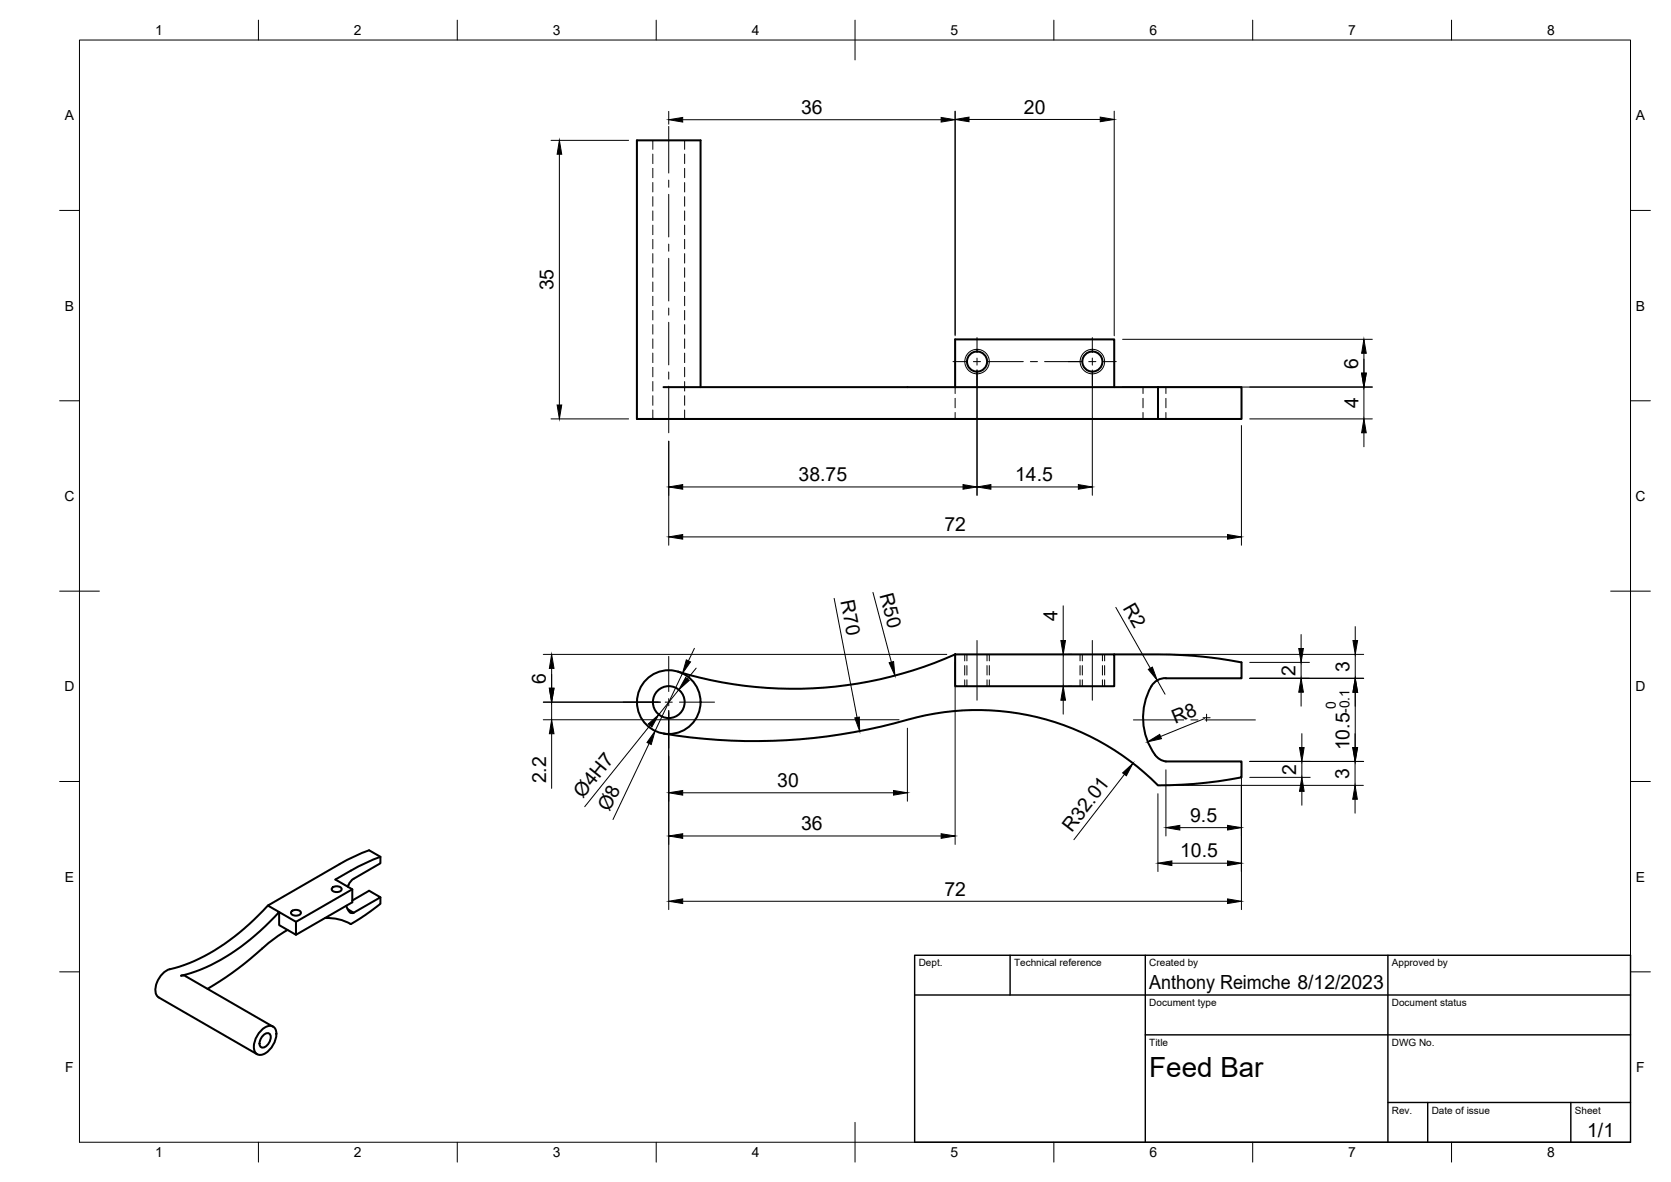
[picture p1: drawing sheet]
<svg xmlns="http://www.w3.org/2000/svg" width="420mm" height="297mm" viewBox="0 0 420 297" stroke-linecap="round" stroke-linejoin="round" font-family="sans-serif">
<!-- layer: Visible -->
<g fill="none" stroke="#000" stroke-width=".51">
<path d="M166.8 97.3h124.4M176.1 97.3v-62h-16v70h131.1M240.2 97.3v-12h40v12M291.2 97.3h21v8h-21zM240.2 164.5h40v8h-40zM240.2 164.5a99.8 99.8 0 0 1-69.7 4.3M280.2 164.5a178.1 178.1 0 0 1 23 .6l9 1.4v4h-19M289.5 172.5a16 16 0 0 0 .9 17.2M293.2 170.4a4 4 0 0 0-3.7 2.1M166.8 184.3a141.3 141.3 0 0 0 63.6-4 64 64 0 0 1 60.8 17.1l9-.4 6-.7 6-.9v-4h-19l-1.6-.6-1.2-1.1M85.4 217.2l-18 10.4 2.8 1.6a53.5 53.5 0 0 1-22.2 15.3l-2.5 .7M85.4 217.1l4.1-2.1 3.3-1.3 2.9 1.6v1.6l-6.8 3.9a3.6 3.6 0 0 0-1.4 2"/>
<path d="M88.2 218.8l-3.9 2.2 4.3 2.5v3.2l-14.2 8.2M95.7 215.3l-4.2 1.7-3.3 1.8M67.4 227.6a52.3 52.3 0 0 1-23.5 15.7l-1.2 .3M70.2 229.2l4.2 2.5v3.2l-4.2-2.4zM72.3 233.7l-2.2 1.3-2.8 2.2a87.7 87.7 0 0 1-15.1 11.3M73.2 229.1a1.54 1.54 0 0 1 2.5 .3 1.45 1.45 0 0 1-2.5 0zM81.7 230.7a11.8 11.8 0 0 1 6.5 1.5M83.5 223.2a1.54 1.54 0 0 1 2.4 .3 1.45 1.45 0 0 1-2.5 0zM87.1 227.6l.9 1.7M87.4 228.5l1.5 .9M88 229.3l.4 .2 .5-.1M88.6 226.3l4.2-2.5 2.9 1.7-6.8 3.9"/>
<path d="M88.6 223.5l-14.2 8.2M95.7 225.5v1.6l-5 3.6-2.6 1.5M39.9 250.6l24.7 14.3M42.7 243.5a5.6 5.6 0 0 0-3.4 6.4l.6 .7M45.5 245.2l1.2 .1 21.9 12.7M65.6 259.1a2.55 2.55 0 0 1 3.3-1 3.7 3.7 0 0 1-.2 4.5l-.4 .6a3.5 3.5 0 0 1-3.4 1.8 2.55 2.55 0 0 1-.9-3.3l.7-1.4zM66.3 260.1a1 1 0 0 1 1.4-.4 1 1 0 0 1 .3 1.4l-.3 .9a1.63 1.63 0 0 1-2.2 1.1 2.4 2.4 0 0 1 .8-3z"/>
<circle cx="245.7" cy="90.9" r="2.53"/>
<circle cx="274.7" cy="90.9" r="2.53"/>
<circle cx="168.1" cy="176.4" r="8"/>
<circle cx="168.2" cy="176.4" r="4"/>
</g>
<!-- layer: Hidden -->
<g fill="none" stroke="#000" stroke-width=".25">
<path d="M164.1 35.3v2.2M164.1 38.7v2.4M172.1 35.3v2.2M172.1 38.7v2.4M164.1 42.3v2.4M164.1 45.9v2.3M164.1 49.4v2.4M164.1 53v2.4M164.1 56.6v2.4M172.1 42.3v2.4M172.1 45.9v2.3M172.1 49.4v2.4"/>
<path d="M172.1 53v2.4M172.1 56.6v2.4M164.1 60.2v2.3M164.1 63.7v2.4M164.1 67.3v2.4M164.1 70.9v2.4M164.1 74.5v2.3M164.1 78v2.4M172.1 60.2v2.3M172.1 63.7v2.4M172.1 67.3v2.4M172.1 70.9v2.4"/>
<path d="M172.1 74.5v2.3M172.1 78v2.4M164.1 81.6v2.4M164.1 85.2v2.4M164.1 88.7v2.4M164.1 92.3v2.4M164.1 95.9v2.4M164.1 99.4v2.4M172.1 81.6v2.4M172.1 85.2v2.4M172.1 88.7v2.4M172.1 92.3v2.4"/>
<path d="M172.1 95.9v2.4M172.1 99.4v2.4M240.2 97.3v1.6M287.4 97.3v1.6M293.2 97.3v1.6M164.1 103v2.3M172.1 103v2.3M240.2 100.1v2.4M240.2 103.7v1.6M287.4 100.1v2.4M287.4 103.7v1.6M293.2 100.1v2.4"/>
<path d="M293.2 103.7v1.6M243.1 164.5v1.6M243.1 167.3v2.3M243.1 170.8v1.7M248.2 164.5v1.6M248.2 167.3v2.3M248.2 170.8v1.7M272.1 164.5v1.6M272.1 167.3v2.3M272.1 170.8v1.7M277.2 164.5v1.6M277.2 167.3v2.3"/>
<path d="M277.2 170.8v1.7"/>
</g>
<!-- layer: Hidden Narrow -->
<path d="M242.6 164.5v1.6M242.6 167.3v2.3M242.6 170.8v1.7M248.8 164.5v1.6M248.8 167.3v2.3M248.8 170.8v1.7M271.6 164.5v1.6M271.6 167.3v2.3M271.6 170.8v1.7M277.7 164.5v1.6M277.7 167.3v2.3M277.7 170.8v1.7" fill="none" stroke="#000" stroke-width=".25"/>
<!-- layer: Visible Narrow -->
<g fill="none" stroke="#000" stroke-width=".25">
<circle cx="245.7" cy="90.9" r="3.1"/>
<circle cx="274.7" cy="90.9" r="3.1"/>
</g>
<!-- layer: BORDER -->
<g fill="none" stroke="#000" stroke-width=".25">
<path d="M20 10.1h390v276.9h-390zM65 5.1v5M115 5.1v5M165 5.1v5M215 5.1v10M265 5.1v5M315 5.1v5M365 5.1v5M15 52.9h5M410 52.9h5M15 100.7h5M410 100.7h5"/>
<path d="M15 148.6h10M405 148.6h10M15 196.4h5M410 196.4h5M15 244.2h5M410 244.2h5M65 287v5M115 287v5M165 287v5M215 282.1v9.9M265 287v5M315 287v5"/>
<path d="M365 287v5"/>
</g>
<!-- layer: TITLEBLOCK -->
<path d="M230 240.1h180v46.9h-180zM230 250h180M254 240.1v9.9M288 240.1v46.9M349 240.1v46.9M288 260.1h122M349 277.1h61M359 277.1v9.9M395 277.1v9.9" fill="none" stroke="#000" stroke-width=".36"/>
<!-- layer: Smart Centers -->
<g fill="none" stroke="#000" stroke-width=".25">
<path d="M168.1 31.8v11.7M168.1 45.3v1.8M168.1 48.8v10.7M168.1 61.3v1.8M168.1 64.9v10.7M168.1 77.4v1.8M168.1 81v10.7M168.1 93.5v1.8M168.1 97.1v11.7M239.6 90.9h3.4M244.8 90.9h1.7M245.7 84.8v3.4"/>
<path d="M245.7 90v1.8M245.7 93.5v3.4M248.3 90.9h9M259.1 90.9h1.8M262.7 90.9h9.3M273.7 90.9h1.8M274.7 84.8v3.4M274.7 90v1.8M274.7 93.5v3.4M277.3 90.9h3.4M156.7 176.5h8.8M167.3 176.5h1.7"/>
<path d="M168.1 165v8.8M168.1 175.6v1.8M168.1 179.1v8.9M170.8 176.5h8.9M245.7 161v15M274.7 161v15M303.4 179.5v1.8M285 180.9h12.6M299.4 180.9h1.8M302.5 180.4h1.8M303 180.9h12.7"/>
</g>
<!-- layer: FD_Dimensions -->
<g fill="none" stroke="#000" stroke-width=".25">
<path d="M138.6 35.3h19.5M140.7 38.8v63M168.1 28v3.2M171.7 30.1h64.9M240.2 27.9v56.5M243.6 30h33M280.2 27.9v56.5M245.7 93v31.5M274.7 93v31.5M282.3 97.3h62.8M282.3 85.3h62.8M342.9 88.8v5"/>
<path d="M342.9 97.3v8M138.6 105.3h19.5M168.1 110.9v26.1M312.1 106.9v30.1M314.2 105.3h30.9M342.9 108.8v3.5M171.7 134.9h137M171.7 122.4h70.4M249.2 122.4h21.9M209.7 150.4l5.8 29.9M219.5 148.9l4.6 17.5M267.3 152.2v8.8"/>
<path d="M280.6 152.6l8.6 15.3M327.2 159.5v3.5M340.8 157.5v3.5M136.6 164.5h101.5M136.6 176.5h29.5M138.7 168v5M138.7 176.5v4.4M168.1 178.6v50M170.7 173.3l-5 6.3M171.6 169.2l-6.9 14.5M174.6 162.9l-1.5 3.2M175 167.9l-2.2 2.7"/>
<path d="M240.2 166.6v45.6M267.3 164.5v8M267.3 176v3.5M268.5 164.5h.9M268.5 172.5h.9M291 171l1.9 3.5M293.2 164.5h49.7M314.2 170.5h28.7M314.2 166.5h15M327.2 166.5v4M327.2 174v3.5M340.8 164.5v6"/>
<path d="M340.8 174v13.9M136.6 180.9h89.5M138.7 184.4v13.7M163.2 186.8l-9.1 19.1M163.4 182.3l-16.4 20.4M171.7 199.2h53M228.2 183v18.3M282.7 194.6l-12.7 16.4M291.1 199.5v19.5M293.2 193.5v16.6M293.2 197.4h49.6M302.9 180.6l-11.1 4.5"/>
<path d="M312.1 193.5v35.1M314.2 191.4h28.7M314.2 195.4h15.2M327.3 184.4v3.5M327.3 191.4v4M327.3 198.9v3.5M340.7 184.4v3.5M340.7 191.4v6M171.7 210.1h64.9M294.7 216.9h14M296.7 208h12M340.7 200.9v3.5"/>
<path d="M171.7 226.5h137"/>
</g>
<g fill="#000" stroke="#000" stroke-width=".25">
<path d="M140.7 35.3l.5 3.5h-1.1zM168.1 30.1l3.6-.6v1.2zM236.6 29.5l3.6 .6-3.6 .6zM240.2 30l3.4-.6v1.2zM276.6 29.4l3.6 .6-3.6 .6zM342.4 93.8h1.1l-.6 3.5zM342.9 85.3l.6 3.5h-1.1zM140.1 101.8h1.1l-.5 3.5zM342.9 105.3l.6 3.5h-1.1zM168.1 134.9l3.6-.6v1.2zM168.1 122.4l3.6-.6v1.1zM242.1 121.8l3.6 .6-3.6 .5z"/>
<path d="M245.7 122.4l3.5-.6v1.1zM271.1 121.8l3.6 .6-3.6 .5zM308.7 134.3l3.4 .6-3.4 .6zM138.1 173h1.2l-.6 3.5zM138.7 164.5l.6 3.5h-1.2zM172.4 170.3l.9 .7-2.6 2.3zM172.6 165.8l1 .5-2 2.9zM223.6 166.5l1.1-.2 .3 3.5zM267.3 172.5l.6 3.5h-1.2zM266.7 161h1.2l-.6 3.5zM288.7 168.2l1.1-.6 1.2 3.4zM327.2 170.5l.5 3.5h-1.1z"/>
<path d="M326.6 163h1.1l-.5 3.5zM340.2 161h1.2l-.6 3.5zM340.8 170.5l.6 3.5h-1.2zM138.7 180.9l.6 3.5h-1.2zM164.7 183.7l-1 3.4-1-.5zM163 181.9l2.7-2.3-1.8 3.1zM168.1 199.2l3.6-.5v1.1zM214.9 180.4l1.2-.2 .1 3.5zM224.7 198.7l3.5 .5-3.5 .6zM282.3 194.2l2.6-2.4-1.7 3.2zM288.6 186.4l3-1.8 .4 1zM327.3 195.4l.6 3.5h-1.2z"/>
<path d="M326.7 187.9h1.2l-.6 3.5zM340.1 187.9h1.2l-.6 3.5zM340.2 187.9h1.2l-.6 3.5zM168.1 210.1l3.6-.6v1.2zM236.6 209.5l3.6 .6-3.6 .6zM291.1 216.9l3.6-.5v1.1zM293.2 208l3.5-.6v1.2zM308.7 207.4l3.4 .6-3.4 .6zM308.7 216.4l3.4 .5-3.4 .6zM340.7 197.4l.6 3.5h-1.2zM168.1 226.5l3.6-.6v1.2zM308.7 225.9l3.4 .6-3.4 .6z"/>
</g>
<text font-size="7" x="289" y="270.6">Feed Bar</text>
<g font-size="4.9">
<text x="201.4" y="28.6">36</text>
<text x="257.5" y="28.6">20</text>
<text x="139.2" y="73" transform="rotate(-90 139.2 73)">35</text>
<text x="341.5" y="92.6" transform="rotate(-90 341.5 92.6)">6</text>
<text x="341.5" y="102.5" transform="rotate(-90 341.5 102.5)">4</text>
<text x="200.8" y="120.9">38.75</text>
<text x="255.2" y="120.9">14.5</text>
<text x="237.4" y="133.5">72</text>
<text x="221.2" y="149.5" transform="rotate(75 221.2 149.5)">R50</text>
<text x="211.4" y="151.1" transform="rotate(79 211.4 151.1)">R70</text>
<text x="282.3" y="152.8" transform="rotate(60 282.3 152.8)">R2</text>
<text x="265.9" y="156.1" transform="rotate(-90 265.9 156.1)">4</text>
<text x="137.2" y="171.8" transform="rotate(-90 137.2 171.8)">6</text>
<text x="325.8" y="169.8" transform="rotate(-90 325.8 169.8)">2</text>
<text x="339.3" y="168.8" transform="rotate(-90 339.3 168.8)">3</text>
<text x="295.4" y="182" transform="rotate(-22 295.4 182)">R8</text>
<text x="339.3" y="188.6" transform="rotate(-90 339.3 188.6)">10.5</text>
<text x="137.3" y="196.9" transform="rotate(-90 137.3 196.9)">2.2</text>
<text x="195.5" y="197.8">30</text>
<text x="325.9" y="194.7" transform="rotate(-90 325.9 194.7)">2</text>
<text x="339.3" y="195.7" transform="rotate(-90 339.3 195.7)">3</text>
<text x="146.6" y="200.8" transform="rotate(-51 146.6 200.8)">Ø4H7</text>
<text x="153.2" y="204.2" transform="rotate(-64 153.2 204.2)">Ø8</text>
<text x="201.4" y="208.6">36</text>
<text x="269.5" y="209.3" transform="rotate(-52 269.5 209.3)">R32.01</text>
<text x="299.3" y="206.5">9.5</text>
<text x="296.7" y="215.5">10.5</text>
<text x="237.4" y="225.1">72</text>
<text x="289" y="248.5">Anthony Reimche 8/12/2023</text>
<text x="399.1" y="285.7">1/1</text>
</g>
<g font-size="3.5">
<text x="39" y="8.8">1</text>
<text x="89" y="8.8">2</text>
<text x="139" y="8.8">3</text>
<text x="189" y="8.8">4</text>
<text x="239" y="8.8">5</text>
<text x="289" y="8.8">6</text>
<text x="339" y="8.8">7</text>
<text x="389" y="8.8">8</text>
<text x="16.3" y="30.2">A</text>
<text x="411.3" y="30.2">A</text>
<text x="16.3" y="78">B</text>
<text x="411.3" y="78">B</text>
<text x="16.2" y="125.9">C</text>
<text x="411.2" y="125.9">C</text>
<text x="16.2" y="173.7">D</text>
<text x="411.2" y="173.7">D</text>
<text x="335.9" y="178.1" transform="rotate(-90 335.9 178.1)">0</text>
<text x="339.3" y="179.2" transform="rotate(-90 339.3 179.2)">-0.1</text>
<text x="16.3" y="221.6">E</text>
<text x="411.3" y="221.6">E</text>
<text x="16.4" y="269.4">F</text>
<text x="411.4" y="269.4">F</text>
<text x="39" y="290.8">1</text>
<text x="89" y="290.8">2</text>
<text x="139" y="290.8">3</text>
<text x="189" y="290.8">4</text>
<text x="239" y="290.8">5</text>
<text x="289" y="290.8">6</text>
<text x="339" y="290.8">7</text>
<text x="389" y="290.8">8</text>
</g>
<g font-size="2.5">
<text x="231" y="242.9">Dept.</text>
<text x="255" y="242.9">Technical reference</text>
<text x="289" y="242.9">Created by</text>
<text x="350" y="242.9">Approved by</text>
<text x="289" y="252.8">Document type</text>
<text x="350" y="252.8">Document status</text>
<text x="289" y="262.9">Title</text>
<text x="350" y="262.9">DWG No.</text>
<text x="350" y="279.9">Rev.</text>
<text x="360" y="279.9">Date of issue</text>
<text x="396" y="279.9">Sheet</text>
</g>
</svg>
